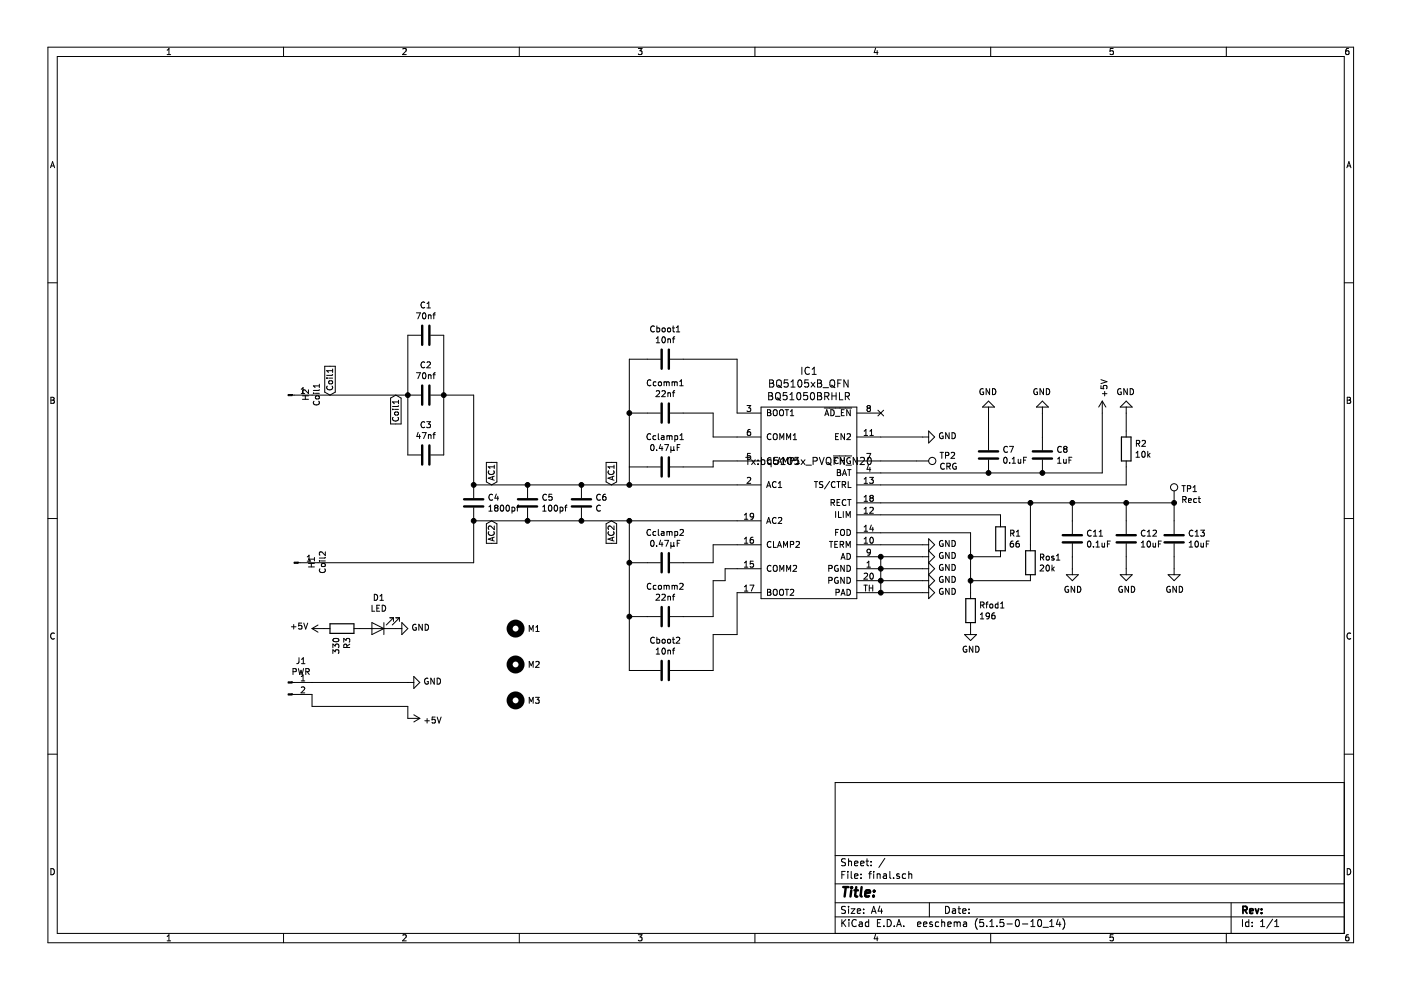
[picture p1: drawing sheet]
EESchema Schematic File Version 4
EELAYER 30 0
EELAYER END
$Descr A4 11693 8268
encoding utf-8
Sheet 1 1
Title ""
Date ""
Rev ""
Comp ""
Comment1 ""
Comment2 ""
Comment3 ""
Comment4 ""
$EndDescr
$Comp
L TI:BQ5105xB_QFN IC1
U 1 1
P 6750 4200
F 0 "IC1" H 6750 5303 60  0000 C CNN
F 1 "BQ5105xB_QFN" H 6750 5197 60  0000 C CNN
F 2 "Tx:bq5105x_PVQFN_N20" H 6750 4550 60  0000 C CNN
F 3 "http://www.ti.com/lit/ds/symlink/bq51050b.pdf" H 6750 3250 60  0001 C CNN
F 4 "BQ51050BRHLR" H 6750 5091 60  0000 C CNN "MPN"
	1    6750 4200
	1    0    0    -1  
$EndComp
$Comp
L Device:C C4
U 1 1
P 3950 4200
F 0 "C4" H 4065 4246 50  0000 L CNN
F 1 "1800pf" H 4065 4155 50  0000 L CNN
F 2 "Capacitor_SMD:C_0805_2012Metric_Pad1.15x1.40mm_HandSolder" H 3988 4050 50  0001 C CNN
F 3 "~" H 3950 4200 50  0001 C CNN
	1    3950 4200
	1    0    0    -1  
$EndComp
$Comp
L Device:C C2
U 1 1
P 3550 3300
F 0 "C2" V 3298 3300 50  0000 C CNN
F 1 "70nf" V 3389 3300 50  0000 C CNN
F 2 "Capacitor_SMD:C_0805_2012Metric_Pad1.15x1.40mm_HandSolder" H 3588 3150 50  0001 C CNN
F 3 "~" H 3550 3300 50  0001 C CNN
	1    3550 3300
	0    1    1    0   
$EndComp
$Comp
L power:GND #PWR0101
U 1 1
P 7700 4650
F 0 "#PWR0101" H 7700 4400 50  0001 C CNN
F 1 "GND" V 7705 4522 50  0000 R CNN
F 2 "" H 7700 4650 50  0001 C CNN
F 3 "" H 7700 4650 50  0001 C CNN
	1    7700 4650
	0    -1   -1   0   
$EndComp
$Comp
L power:+5V #PWR0102
U 1 1
P 9200 3450
F 0 "#PWR0102" H 9200 3300 50  0001 C CNN
F 1 "+5V" V 9215 3578 50  0000 L CNN
F 2 "" H 9200 3450 50  0001 C CNN
F 3 "" H 9200 3450 50  0001 C CNN
	1    9200 3450
	1    0    0    -1  
$EndComp
Wire Wire Line
	7700 4650 7350 4650
$Comp
L Device:C Cboot1
U 1 1
P 5550 3000
F 0 "Cboot1" V 5298 3000 50  0000 C CNN
F 1 "10nf" V 5389 3000 50  0000 C CNN
F 2 "Capacitor_SMD:C_0805_2012Metric_Pad1.15x1.40mm_HandSolder" H 5588 2850 50  0001 C CNN
F 3 "~" H 5550 3000 50  0001 C CNN
	1    5550 3000
	0    1    1    0   
$EndComp
$Comp
L Device:C Ccomm1
U 1 1
P 5550 3450
F 0 "Ccomm1" V 5298 3450 50  0000 C CNN
F 1 "22nf" V 5389 3450 50  0000 C CNN
F 2 "Capacitor_SMD:C_0805_2012Metric_Pad1.15x1.40mm_HandSolder" H 5588 3300 50  0001 C CNN
F 3 "~" H 5550 3450 50  0001 C CNN
	1    5550 3450
	0    1    1    0   
$EndComp
$Comp
L Device:C Cclamp1
U 1 1
P 5550 3900
F 0 "Cclamp1" V 5298 3900 50  0000 C CNN
F 1 "0.47μF" V 5389 3900 50  0000 C CNN
F 2 "Capacitor_SMD:C_0805_2012Metric_Pad1.15x1.40mm_HandSolder" H 5588 3750 50  0001 C CNN
F 3 "~" H 5550 3900 50  0001 C CNN
	1    5550 3900
	0    1    1    0   
$EndComp
Wire Wire Line
	6150 3450 6150 3000
Wire Wire Line
	6150 3000 5700 3000
Wire Wire Line
	6150 3650 5950 3650
Wire Wire Line
	5950 3650 5950 3450
Wire Wire Line
	5950 3450 5700 3450
Wire Wire Line
	6150 3850 5950 3850
Wire Wire Line
	5950 3850 5950 3900
Wire Wire Line
	5950 3900 5700 3900
$Comp
L Connector:Conn_01x01_Male Coil1
U 1 1
P 2400 3300
F 0 "Coil1" V 2637 3303 50  0000 C CNN
F 1 "H2" V 2546 3303 50  0000 C CNN
F 2 "TestPoint:TestPoint_Pad_3.0x3.0mm" H 2400 3300 50  0001 C CNN
F 3 "~" H 2400 3300 50  0001 C CNN
	1    2400 3300
	1    0    0    -1  
$EndComp
Wire Wire Line
	5400 3000 5250 3000
Wire Wire Line
	5250 3000 5250 3450
Wire Wire Line
	5400 3900 5250 3900
Wire Wire Line
	5400 3450 5250 3450
Connection ~ 5250 3450
Wire Wire Line
	5250 3450 5250 3900
$Comp
L Device:C Cclamp2
U 1 1
P 5550 4700
F 0 "Cclamp2" V 5298 4700 50  0000 C CNN
F 1 "0.47μF" V 5389 4700 50  0000 C CNN
F 2 "Capacitor_SMD:C_0805_2012Metric_Pad1.15x1.40mm_HandSolder" H 5588 4550 50  0001 C CNN
F 3 "~" H 5550 4700 50  0001 C CNN
	1    5550 4700
	0    1    1    0   
$EndComp
$Comp
L Device:C Cboot2
U 1 1
P 5550 5600
F 0 "Cboot2" V 5298 5600 50  0000 C CNN
F 1 "10nf" V 5389 5600 50  0000 C CNN
F 2 "Capacitor_SMD:C_0805_2012Metric_Pad1.15x1.40mm_HandSolder" H 5588 5450 50  0001 C CNN
F 3 "~" H 5550 5600 50  0001 C CNN
	1    5550 5600
	0    1    1    0   
$EndComp
Wire Wire Line
	6150 4550 5950 4550
Wire Wire Line
	5950 4550 5950 4700
Wire Wire Line
	5950 4700 5700 4700
Wire Wire Line
	6150 4750 6050 4750
Wire Wire Line
	6050 4750 6050 4850
Wire Wire Line
	6050 4850 5950 4850
Wire Wire Line
	5950 4850 5950 5150
Wire Wire Line
	5950 5150 5700 5150
Wire Wire Line
	6150 4950 6150 5300
Wire Wire Line
	6150 5300 5950 5300
Wire Wire Line
	5950 5300 5950 5600
Wire Wire Line
	5950 5600 5700 5600
Wire Wire Line
	5250 4350 5250 4700
Wire Wire Line
	5250 5600 5400 5600
Wire Wire Line
	5400 5150 5250 5150
Connection ~ 5250 5150
Wire Wire Line
	5250 5150 5250 5600
Wire Wire Line
	5400 4700 5250 4700
Connection ~ 5250 4700
Wire Wire Line
	5250 4700 5250 5150
$Comp
L Device:C Ccomm2
U 1 1
P 5550 5150
F 0 "Ccomm2" V 5298 5150 50  0000 C CNN
F 1 "22nf" V 5389 5150 50  0000 C CNN
F 2 "Capacitor_SMD:C_0805_2012Metric_Pad1.15x1.40mm_HandSolder" H 5588 5000 50  0001 C CNN
F 3 "~" H 5550 5150 50  0001 C CNN
	1    5550 5150
	0    1    1    0   
$EndComp
$Comp
L Device:R Rfod1
U 1 1
P 8100 5100
F 0 "Rfod1" H 8170 5146 50  0000 L CNN
F 1 "196" H 8170 5055 50  0000 L CNN
F 2 "Resistor_SMD:R_0805_2012Metric_Pad1.15x1.40mm_HandSolder" V 8030 5100 50  0001 C CNN
F 3 "~" H 8100 5100 50  0001 C CNN
	1    8100 5100
	1    0    0    -1  
$EndComp
Wire Wire Line
	8100 4450 8100 4650
Wire Wire Line
	8100 4650 8100 4850
$Comp
L Device:R R1
U 1 1
P 8350 4500
F 0 "R1" H 8420 4546 50  0000 L CNN
F 1 "66" H 8420 4455 50  0000 L CNN
F 2 "Resistor_SMD:R_0805_2012Metric_Pad1.15x1.40mm_HandSolder" V 8280 4500 50  0001 C CNN
F 3 "~" H 8350 4500 50  0001 C CNN
	1    8350 4500
	1    0    0    -1  
$EndComp
$Comp
L Device:R Ros1
U 1 1
P 8600 4700
F 0 "Ros1" H 8670 4746 50  0000 L CNN
F 1 "20k" H 8670 4655 50  0000 L CNN
F 2 "Resistor_SMD:R_0805_2012Metric_Pad1.15x1.40mm_HandSolder" V 8530 4700 50  0001 C CNN
F 3 "~" H 8600 4700 50  0001 C CNN
	1    8600 4700
	1    0    0    -1  
$EndComp
$Comp
L power:GND #PWR0103
U 1 1
P 8100 5250
F 0 "#PWR0103" H 8100 5000 50  0001 C CNN
F 1 "GND" H 8105 5077 50  0000 C CNN
F 2 "" H 8100 5250 50  0001 C CNN
F 3 "" H 8100 5250 50  0001 C CNN
	1    8100 5250
	1    0    0    -1  
$EndComp
Wire Wire Line
	7350 4300 8350 4300
Wire Wire Line
	8350 4300 8350 4350
Wire Wire Line
	7350 4200 8600 4200
Wire Wire Line
	8600 4200 8600 4550
Wire Wire Line
	8600 4850 8100 4850
Connection ~ 8100 4850
Wire Wire Line
	8100 4850 8100 4950
Connection ~ 8100 4650
$Comp
L Device:R R2
U 1 1
P 9400 3750
F 0 "R2" H 9470 3796 50  0000 L CNN
F 1 "10k" H 9470 3705 50  0000 L CNN
F 2 "Resistor_SMD:R_0805_2012Metric_Pad1.15x1.40mm_HandSolder" V 9330 3750 50  0001 C CNN
F 3 "~" H 9400 3750 50  0001 C CNN
	1    9400 3750
	1    0    0    -1  
$EndComp
Wire Wire Line
	7350 4050 9400 4050
$Comp
L power:GND #PWR0104
U 1 1
P 9400 3450
F 0 "#PWR0104" H 9400 3200 50  0001 C CNN
F 1 "GND" H 9405 3277 50  0000 C CNN
F 2 "" H 9400 3450 50  0001 C CNN
F 3 "" H 9400 3450 50  0001 C CNN
	1    9400 3450
	-1   0    0    1   
$EndComp
Wire Wire Line
	9400 3450 9400 3600
$Comp
L power:GND #PWR0105
U 1 1
P 7700 3650
F 0 "#PWR0105" H 7700 3400 50  0001 C CNN
F 1 "GND" V 7705 3522 50  0000 R CNN
F 2 "" H 7700 3650 50  0001 C CNN
F 3 "" H 7700 3650 50  0001 C CNN
	1    7700 3650
	0    -1   -1   0   
$EndComp
Wire Wire Line
	7700 3650 7350 3650
Wire Wire Line
	8100 4450 7350 4450
$Comp
L Device:C C11
U 1 1
P 8950 4500
F 0 "C11" H 9065 4546 50  0000 L CNN
F 1 "0.1uF" H 9065 4455 50  0000 L CNN
F 2 "Capacitor_SMD:C_0805_2012Metric_Pad1.15x1.40mm_HandSolder" H 8988 4350 50  0001 C CNN
F 3 "~" H 8950 4500 50  0001 C CNN
	1    8950 4500
	1    0    0    -1  
$EndComp
Wire Wire Line
	8600 4200 8950 4200
Wire Wire Line
	8950 4200 8950 4350
Wire Wire Line
	8100 4650 8350 4650
Connection ~ 8600 4200
$Comp
L power:GND #PWR0106
U 1 1
P 8950 4750
F 0 "#PWR0106" H 8950 4500 50  0001 C CNN
F 1 "GND" H 8955 4577 50  0000 C CNN
F 2 "" H 8950 4750 50  0001 C CNN
F 3 "" H 8950 4750 50  0001 C CNN
	1    8950 4750
	1    0    0    -1  
$EndComp
Wire Wire Line
	8950 4650 8950 4750
Wire Wire Line
	9400 4050 9400 3900
$Comp
L Device:C C12
U 1 1
P 9400 4500
F 0 "C12" H 9515 4546 50  0000 L CNN
F 1 "10uF" H 9515 4455 50  0000 L CNN
F 2 "Capacitor_SMD:C_0805_2012Metric_Pad1.15x1.40mm_HandSolder" H 9438 4350 50  0001 C CNN
F 3 "~" H 9400 4500 50  0001 C CNN
	1    9400 4500
	1    0    0    -1  
$EndComp
Wire Wire Line
	8950 4200 9400 4200
Wire Wire Line
	9800 4200 9800 4350
Connection ~ 8950 4200
Wire Wire Line
	9400 4200 9400 4350
Connection ~ 9400 4200
Wire Wire Line
	9400 4200 9800 4200
$Comp
L power:GND #PWR0107
U 1 1
P 9400 4750
F 0 "#PWR0107" H 9400 4500 50  0001 C CNN
F 1 "GND" H 9405 4577 50  0000 C CNN
F 2 "" H 9400 4750 50  0001 C CNN
F 3 "" H 9400 4750 50  0001 C CNN
	1    9400 4750
	1    0    0    -1  
$EndComp
$Comp
L power:GND #PWR0108
U 1 1
P 9800 4750
F 0 "#PWR0108" H 9800 4500 50  0001 C CNN
F 1 "GND" H 9805 4577 50  0000 C CNN
F 2 "" H 9800 4750 50  0001 C CNN
F 3 "" H 9800 4750 50  0001 C CNN
	1    9800 4750
	1    0    0    -1  
$EndComp
Wire Wire Line
	9400 4650 9400 4750
Wire Wire Line
	9800 4650 9800 4750
$Comp
L Device:C C13
U 1 1
P 9800 4500
F 0 "C13" H 9915 4546 50  0000 L CNN
F 1 "10uF" H 9915 4455 50  0000 L CNN
F 2 "Capacitor_SMD:C_0805_2012Metric_Pad1.15x1.40mm_HandSolder" H 9838 4350 50  0001 C CNN
F 3 "~" H 9800 4500 50  0001 C CNN
	1    9800 4500
	1    0    0    -1  
$EndComp
$Comp
L Device:C C5
U 1 1
P 4400 4200
F 0 "C5" H 4515 4246 50  0000 L CNN
F 1 "100pf" H 4515 4155 50  0000 L CNN
F 2 "Capacitor_SMD:C_0805_2012Metric_Pad1.15x1.40mm_HandSolder" H 4438 4050 50  0001 C CNN
F 3 "~" H 4400 4200 50  0001 C CNN
	1    4400 4200
	1    0    0    -1  
$EndComp
$Comp
L Device:C C6
U 1 1
P 4850 4200
F 0 "C6" H 4965 4246 50  0000 L CNN
F 1 "C" H 4965 4155 50  0000 L CNN
F 2 "Capacitor_SMD:C_0805_2012Metric_Pad1.15x1.40mm_HandSolder" H 4888 4050 50  0001 C CNN
F 3 "~" H 4850 4200 50  0001 C CNN
	1    4850 4200
	1    0    0    -1  
$EndComp
Wire Wire Line
	4850 4050 4400 4050
Wire Wire Line
	3950 4050 4400 4050
Connection ~ 4400 4050
Wire Wire Line
	3950 4350 4400 4350
Connection ~ 4400 4350
Wire Wire Line
	4850 4350 4400 4350
$Comp
L Device:C C3
U 1 1
P 3550 3800
F 0 "C3" V 3298 3800 50  0000 C CNN
F 1 "47nf" V 3389 3800 50  0000 C CNN
F 2 "Capacitor_SMD:C_0805_2012Metric_Pad1.15x1.40mm_HandSolder" H 3588 3650 50  0001 C CNN
F 3 "~" H 3550 3800 50  0001 C CNN
	1    3550 3800
	0    1    1    0   
$EndComp
$Comp
L Device:C C1
U 1 1
P 3550 2800
F 0 "C1" V 3298 2800 50  0000 C CNN
F 1 "70nf" V 3389 2800 50  0000 C CNN
F 2 "Capacitor_SMD:C_0805_2012Metric_Pad1.15x1.40mm_HandSolder" H 3588 2650 50  0001 C CNN
F 3 "~" H 3550 2800 50  0001 C CNN
	1    3550 2800
	0    1    1    0   
$EndComp
Wire Wire Line
	3700 3800 3700 3300
Connection ~ 3700 3300
Wire Wire Line
	3700 2800 3700 3300
Wire Wire Line
	3400 2800 3400 3300
Connection ~ 3400 3300
Wire Wire Line
	3400 3300 3400 3800
Connection ~ 4850 4050
$Comp
L power:GND #PWR0109
U 1 1
P 7700 4750
F 0 "#PWR0109" H 7700 4500 50  0001 C CNN
F 1 "GND" V 7705 4622 50  0000 R CNN
F 2 "" H 7700 4750 50  0001 C CNN
F 3 "" H 7700 4750 50  0001 C CNN
	1    7700 4750
	0    -1   -1   0   
$EndComp
$Comp
L power:GND #PWR0110
U 1 1
P 7700 4850
F 0 "#PWR0110" H 7700 4600 50  0001 C CNN
F 1 "GND" V 7705 4722 50  0000 R CNN
F 2 "" H 7700 4850 50  0001 C CNN
F 3 "" H 7700 4850 50  0001 C CNN
	1    7700 4850
	0    -1   -1   0   
$EndComp
Wire Wire Line
	7350 4750 7700 4750
Wire Wire Line
	7350 4850 7700 4850
$Comp
L power:GND #PWR0111
U 1 1
P 7700 4950
F 0 "#PWR0111" H 7700 4700 50  0001 C CNN
F 1 "GND" V 7705 4822 50  0000 R CNN
F 2 "" H 7700 4950 50  0001 C CNN
F 3 "" H 7700 4950 50  0001 C CNN
	1    7700 4950
	0    -1   -1   0   
$EndComp
Wire Wire Line
	7350 4950 7700 4950
$Comp
L power:GND #PWR0112
U 1 1
P 7700 4550
F 0 "#PWR0112" H 7700 4300 50  0001 C CNN
F 1 "GND" V 7705 4422 50  0000 R CNN
F 2 "" H 7700 4550 50  0001 C CNN
F 3 "" H 7700 4550 50  0001 C CNN
	1    7700 4550
	0    -1   -1   0   
$EndComp
Wire Wire Line
	7350 4550 7700 4550
Wire Wire Line
	2600 3300 3400 3300
$Comp
L Connector:Conn_01x01_Male Coil2
U 1 1
P 2450 4700
F 0 "Coil2" V 2687 4703 50  0000 C CNN
F 1 "H1" V 2596 4703 50  0000 C CNN
F 2 "TestPoint:TestPoint_Pad_3.0x3.0mm" H 2450 4700 50  0001 C CNN
F 3 "~" H 2450 4700 50  0001 C CNN
	1    2450 4700
	1    0    0    -1  
$EndComp
$Comp
L power:GND #PWR0113
U 1 1
P 3400 5700
F 0 "#PWR0113" H 3400 5450 50  0001 C CNN
F 1 "GND" V 3405 5572 50  0000 R CNN
F 2 "" H 3400 5700 50  0001 C CNN
F 3 "" H 3400 5700 50  0001 C CNN
	1    3400 5700
	0    -1   -1   0   
$EndComp
$Comp
L power:+5V #PWR0114
U 1 1
P 3400 6000
F 0 "#PWR0114" H 3400 5850 50  0001 C CNN
F 1 "+5V" V 3415 6128 50  0000 L CNN
F 2 "" H 3400 6000 50  0001 C CNN
F 3 "" H 3400 6000 50  0001 C CNN
	1    3400 6000
	0    1    1    0   
$EndComp
Wire Wire Line
	2600 5900 2600 5800
$Comp
L Mechanical:MountingHole M1
U 1 1
P 4300 5250
F 0 "M1" H 4400 5250 50  0000 L CNN
F 1 "MountingHole" H 4400 5205 50  0001 L CNN
F 2 "qi:MountingHole_1152" H 4300 5250 50  0001 C CNN
F 3 "~" H 4300 5250 50  0001 C CNN
	1    4300 5250
	1    0    0    -1  
$EndComp
$Comp
L Connector:Conn_01x02_Male J1
U 1 1
P 2400 5700
F 0 "J1" H 2508 5881 50  0000 C CNN
F 1 "PWR" H 2508 5790 50  0000 C CNN
F 2 "Connector_PinHeader_2.54mm:PinHeader_1x02_P2.54mm_Vertical" H 2400 5700 50  0001 C CNN
F 3 "~" H 2400 5700 50  0001 C CNN
	1    2400 5700
	1    0    0    -1  
$EndComp
Wire Wire Line
	3400 6000 3400 5900
$Comp
L Connector:TestPoint TP1
U 1 1
P 9800 4200
F 0 "TP1" H 9858 4318 50  0000 L CNN
F 1 "Rect" H 9858 4227 50  0000 L CNN
F 2 "TestPoint:TestPoint_THTPad_D1.0mm_Drill0.5mm" H 10000 4200 50  0001 C CNN
F 3 "~" H 10000 4200 50  0001 C CNN
	1    9800 4200
	1    0    0    -1  
$EndComp
Connection ~ 9800 4200
$Comp
L Connector:TestPoint TP2
U 1 1
P 7650 3850
F 0 "TP2" V 7604 4038 50  0000 L CNN
F 1 "CRG" V 7695 4038 50  0000 L CNN
F 2 "TestPoint:TestPoint_THTPad_D1.0mm_Drill0.5mm" H 7850 3850 50  0001 C CNN
F 3 "~" H 7850 3850 50  0001 C CNN
	1    7650 3850
	0    1    1    0   
$EndComp
Wire Wire Line
	7650 3850 7350 3850
Wire Wire Line
	5250 4050 5250 3900
Connection ~ 5250 4350
Connection ~ 4850 4350
Wire Wire Line
	3950 4350 3950 4700
Wire Wire Line
	3950 4700 2650 4700
Connection ~ 3950 4350
Wire Wire Line
	3950 4050 3950 3300
Wire Wire Line
	3950 3300 3700 3300
Connection ~ 3950 4050
Wire Wire Line
	5250 4050 4850 4050
Wire Wire Line
	5250 4350 4850 4350
Wire Wire Line
	5250 4350 6150 4350
Connection ~ 5250 4050
Wire Wire Line
	6150 4050 5250 4050
$Comp
L Device:C C7
U 1 1
P 8250 3800
F 0 "C7" H 8365 3846 50  0000 L CNN
F 1 "0.1uF" H 8365 3755 50  0000 L CNN
F 2 "Capacitor_SMD:C_0805_2012Metric_Pad1.15x1.40mm_HandSolder" H 8288 3650 50  0001 C CNN
F 3 "~" H 8250 3800 50  0001 C CNN
	1    8250 3800
	1    0    0    -1  
$EndComp
Connection ~ 8250 3950
Wire Wire Line
	8250 3950 7350 3950
$Comp
L Device:C C8
U 1 1
P 8700 3800
F 0 "C8" H 8815 3846 50  0000 L CNN
F 1 "1uF" H 8815 3755 50  0000 L CNN
F 2 "Capacitor_SMD:C_0805_2012Metric_Pad1.15x1.40mm_HandSolder" H 8738 3650 50  0001 C CNN
F 3 "~" H 8700 3800 50  0001 C CNN
	1    8700 3800
	1    0    0    -1  
$EndComp
Wire Wire Line
	8700 3950 8250 3950
Wire Wire Line
	8700 3950 9200 3950
Wire Wire Line
	9200 3450 9200 3950
Connection ~ 8700 3950
$Comp
L power:GND #PWR0115
U 1 1
P 8250 3450
F 0 "#PWR0115" H 8250 3200 50  0001 C CNN
F 1 "GND" H 8255 3277 50  0000 C CNN
F 2 "" H 8250 3450 50  0001 C CNN
F 3 "" H 8250 3450 50  0001 C CNN
	1    8250 3450
	-1   0    0    1   
$EndComp
$Comp
L power:GND #PWR0116
U 1 1
P 8700 3450
F 0 "#PWR0116" H 8700 3200 50  0001 C CNN
F 1 "GND" H 8705 3277 50  0000 C CNN
F 2 "" H 8700 3450 50  0001 C CNN
F 3 "" H 8700 3450 50  0001 C CNN
	1    8700 3450
	-1   0    0    1   
$EndComp
Wire Wire Line
	8250 3650 8250 3450
Wire Wire Line
	8700 3650 8700 3450
$Comp
L Mechanical:MountingHole M2
U 1 1
P 4300 5550
F 0 "M2" H 4400 5550 50  0000 L CNN
F 1 "MountingHole" H 4400 5505 50  0001 L CNN
F 2 "qi:MountingHole_1152" H 4300 5550 50  0001 C CNN
F 3 "~" H 4300 5550 50  0001 C CNN
	1    4300 5550
	1    0    0    -1  
$EndComp
$Comp
L Mechanical:MountingHole M3
U 1 1
P 4300 5850
F 0 "M3" H 4400 5850 50  0000 L CNN
F 1 "MountingHole" H 4400 5805 50  0001 L CNN
F 2 "qi:MountingHole_1152" H 4300 5850 50  0001 C CNN
F 3 "~" H 4300 5850 50  0001 C CNN
	1    4300 5850
	1    0    0    -1  
$EndComp
Text GLabel 2750 3300 1    50   Input ~ 0
Coil1
NoConn ~ 7350 3450
Text GLabel 3300 3300 3    50   Input ~ 0
Coil1
Text GLabel 4100 4050 1    50   Input ~ 0
AC1
Text GLabel 5100 4050 1    50   Input ~ 0
AC1
Text GLabel 5100 4350 3    50   Input ~ 0
AC2
Text GLabel 4100 4350 3    50   Input ~ 0
AC2
$Comp
L Device:LED D1
U 1 1
P 3150 5250
F 0 "D1" H 3143 4995 50  0000 C CNN
F 1 "LED" H 3143 5086 50  0000 C CNN
F 2 "LED_SMD:LED_0805_2012Metric_Pad1.15x1.40mm_HandSolder" H 3150 5250 50  0001 C CNN
F 3 "~" H 3150 5250 50  0001 C CNN
	1    3150 5250
	-1   0    0    1   
$EndComp
$Comp
L power:+5V #PWR0117
U 1 1
P 2700 5250
F 0 "#PWR0117" H 2700 5100 50  0001 C CNN
F 1 "+5V" V 2715 5378 50  0000 L CNN
F 2 "" H 2700 5250 50  0001 C CNN
F 3 "" H 2700 5250 50  0001 C CNN
	1    2700 5250
	0    -1   -1   0   
$EndComp
$Comp
L Device:R R3
U 1 1
P 2850 5250
F 0 "R3" H 2920 5296 50  0000 L CNN
F 1 "330" H 2920 5205 50  0000 L CNN
F 2 "Resistor_SMD:R_0805_2012Metric_Pad1.15x1.40mm_HandSolder" V 2780 5250 50  0001 C CNN
F 3 "~" H 2850 5250 50  0001 C CNN
	1    2850 5250
	0    1    1    0   
$EndComp
$Comp
L power:GND #PWR0118
U 1 1
P 3300 5250
F 0 "#PWR0118" H 3300 5000 50  0001 C CNN
F 1 "GND" V 3305 5122 50  0000 R CNN
F 2 "" H 3300 5250 50  0001 C CNN
F 3 "" H 3300 5250 50  0001 C CNN
	1    3300 5250
	0    -1   -1   0   
$EndComp
Wire Wire Line
	7350 4750 7350 4850
Connection ~ 7350 4750
Connection ~ 7350 4850
Wire Wire Line
	7350 4950 7350 4850
Connection ~ 7350 4950
Wire Wire Line
	7350 4650 7350 4750
Connection ~ 7350 4650
Wire Wire Line
	2600 5700 3400 5700
Wire Wire Line
	2600 5900 3400 5900
$EndSCHEMATC
